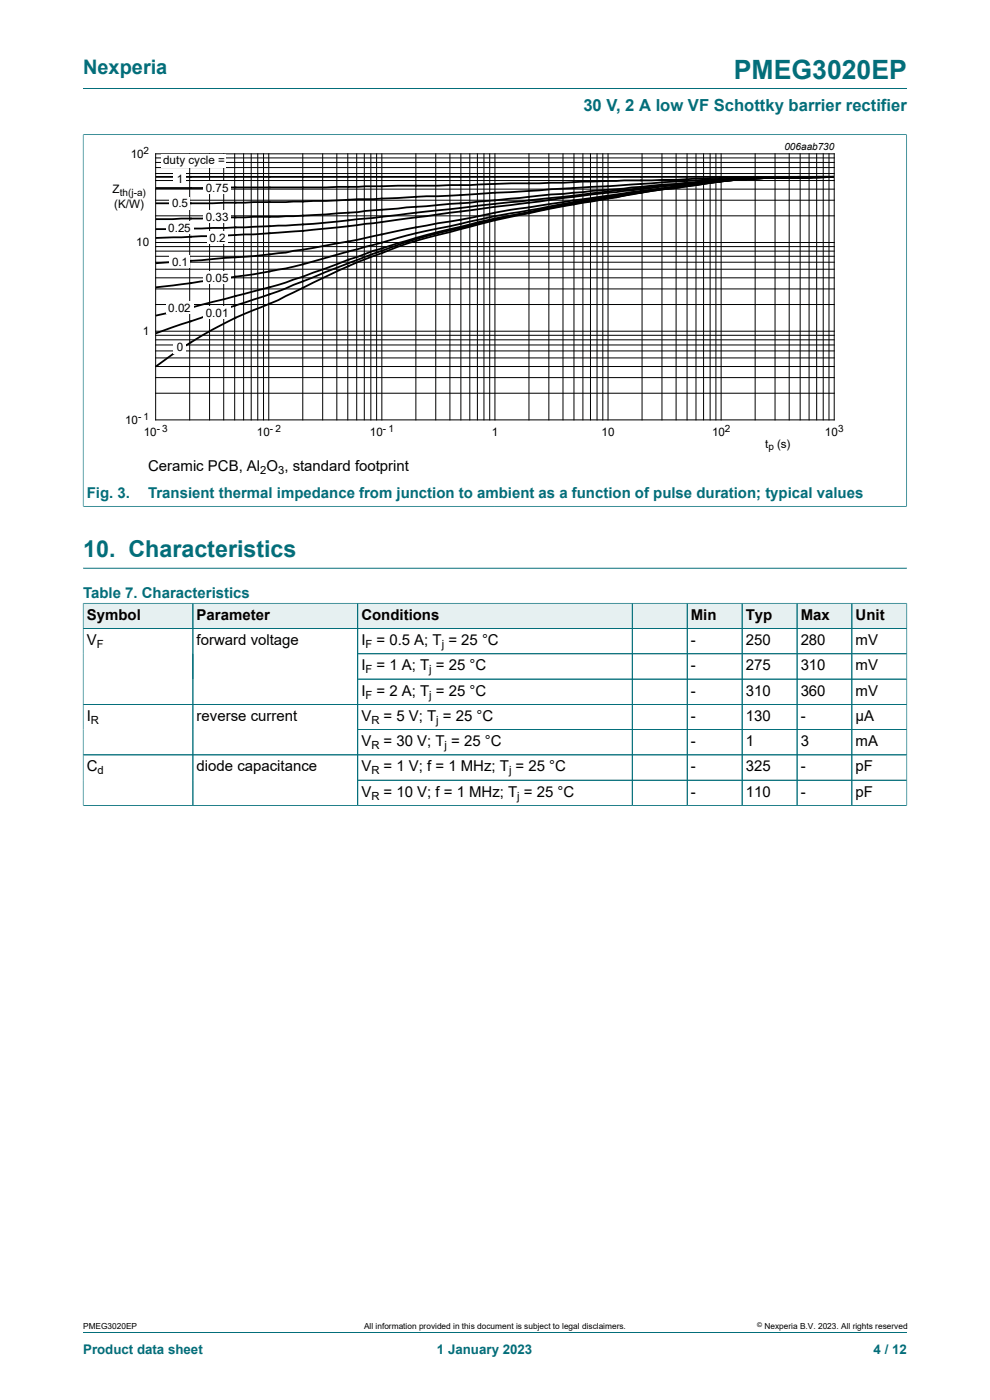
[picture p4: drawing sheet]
<svg xmlns="http://www.w3.org/2000/svg" width="210mm" height="297mm" viewBox="0 0 210 297" stroke-linecap="round" stroke-linejoin="round" font-family="sans-serif">
<path d="M17.6 18.8h174.8M17.6 28.6h174.8M17.6 28.5v79M192.3 28.5v79M17.6 107.4h174.8" fill="none" stroke="#036e7a" stroke-width=".21"/>
<path d="M20.3 29.8h169.4v66.3h-169.4z" fill="none" stroke="#fff" stroke-width=".21"/>
<g fill="none" stroke="#000" stroke-width=".21">
<path d="M33 32.6h144v56.5h-144zM33 38.3h144M33 36.8h144M33 35.6h144M33 34.5h144M33 33.5h144M40.2 32.6v56.5M44.5 32.6v56.5M47.5 32.6v56.5M49.8 32.6v56.5M51.7 32.6v56.5M53.3 32.6v56.5"/>
<path d="M54.7 32.6v56.5M55.9 32.6v56.5M57 32.6v56.5M64.2 32.6v56.5M68.4 32.6v56.5M71.4 32.6v56.5M73.8 32.6v56.5M75.7 32.6v56.5M77.3 32.6v56.5M78.7 32.6v56.5M79.9 32.6v56.5M81 32.6v56.5"/>
<path d="M88.2 32.6v56.5M92.4 32.6v56.5M95.4 32.6v56.5M97.8 32.6v56.5M99.7 32.6v56.5M101.3 32.6v56.5M102.7 32.6v56.5M103.9 32.6v56.5M105 32.6v56.5M112.2 32.6v56.5M116.4 32.6v56.5M119.4 32.6v56.5"/>
<path d="M121.8 32.6v56.5M123.6 32.6v56.5M125.3 32.6v56.5M126.6 32.6v56.5M127.9 32.6v56.5M129 32.6v56.5M136.2 32.6v56.5M140.4 32.6v56.5M143.4 32.6v56.5M145.7 32.6v56.5M147.6 32.6v56.5M149.2 32.6v56.5"/>
<path d="M150.6 32.6v56.5M151.9 32.6v56.5M153 32.6v56.5M160.2 32.6v56.5M164.4 32.6v56.5M167.4 32.6v56.5M169.7 32.6v56.5M171.6 32.6v56.5M173.2 32.6v56.5M174.6 32.6v56.5M175.8 32.6v56.5M33 58.9h144"/>
<path d="M33 57.1h144M33 55.6h144M33 54.4h144M33 53.3h144M33 52.3h144M33 51.4h144M33 45.8h144M33 42.5h144M33 40.1h144M33 77.8h144M33 75.9h144M33 74.4h144"/>
<path d="M33 73.2h144M33 72.1h144M33 71.1h144M33 70.3h144M33 64.6h144M33 61.3h144M33 83.4h144M33 80.1h144"/>
</g>
<g fill="none" stroke="#000" stroke-width=".38">
<path d="M33.2 37.5h136.2M145.6 39.4l-9.6 1.2a552.2 552.2 0 0 0-38.3 6.9 157.4 157.4 0 0 0-18.5 4.5l-3.3 .8a222.6 222.6 0 0 1-16.9 4.4l-5.2 1-20.6 2.7M145.6 39.4l-7.4 1-9.3 1.6M152.7 38.3l-22 2.1-11.2 1.4-31.3 3.3a367.9 367.9 0 0 1-36.2 3.1l-18.8 .4M152.7 38.3l-27.2 3-25.8 3.3a721 721 0 0 1-37.5 4.5l-8.4 .6-20.6 .8M152.7 38.4l-18.7 2.4-14.5 2.1a271.7 271.7 0 0 0-21.8 3.7 321.3 321.3 0 0 0-23.8 4.6 209.3 209.3 0 0 1-20.1 3.1l-20.6 1.5M152.7 38.4l-7.1 1M152.7 38.5l-7.1 .9M152.7 38.5l-16.7 2.4M160 37.8l-10.7 .3-29.8 1.9a1167.1 1167.1 0 0 1-38.5 2.1 1255.8 1255.8 0 0 1-40.5 1h-7.3M160 37.8a183.4 183.4 0 0 0-16.6 1.2l-26.6 2.3a1147.5 1147.5 0 0 1-39.2 3.4 284.7 284.7 0 0 1-27.6 1.4l-16.8 .4M160 37.8l-7.3 .5"/>
<path d="M160 37.9l-7.3 .5M160 37.9l-7.3 .6M169.4 37.5h7.3M169.4 37.5l-18.5 .3-7.5 .3-11 .2-12.9 .5-11.1 .1-8.7 .4-15.3 .1a1058.6 1058.6 0 0 1-39.3 .4l-11.9 .1M169.4 37.5l-9.4 .3M169.4 37.6l-9.4 .2M169.4 37.6l-9.4 .3M176.7 37.5l-7.3 .1M128.9 42a244.1 244.1 0 0 0-20.5 3.7l-3.4 .7-5.3 1.2a195.5 195.5 0 0 0-30.6 9.4l-2.6 .8a104.5 104.5 0 0 1-16.5 5l-11.5 3-5.3 1.1M128.9 42l-9.4 1.6-7.3 1.5a113.9 113.9 0 0 0-14.5 3.3 149 149 0 0 0-26 8.3l-7.4 3a218.5 218.5 0 0 1-19.2 6.7l-2.4 1-9.5 3.2M136 40.9l-7.1 1.1M136 40.9l-5.3 1a308.1 308.1 0 0 0-46.3 10.4l-3.4 1.4a134.4 134.4 0 0 0-18.8 8.4l-3.2 1.6a100.4 100.4 0 0 0-18.5 8.9l-3.8 2.5-3.5 2.5"/>
</g>
<g fill="#fff">
<path d="M34.3 32.7h13.6v3h-13.6z"/>
<path d="M36.8 36.5h2.6v2.6h-2.6z"/>
<path d="M43.2 38.5h5.8v2.6h-5.8z"/>
<path d="M35.9 41.9h4.4v2.6h-4.4z"/>
<path d="M43.2 44.7h5.8v2.6h-5.8z"/>
<path d="M43.9 49.1h4.4v2.6h-4.4z"/>
<path d="M35.2 47h5.9v2.6h-5.9z"/>
<path d="M35.9 54.2h4.4v2.5h-4.4z"/>
<path d="M43.2 57.6h5.8v2.6h-5.8z"/>
<path d="M35.2 64h5.9v2.6h-5.9z"/>
<path d="M43.2 65h5.8v2.6h-5.8z"/>
<path d="M36.8 72.4h2.6v2.5h-2.6z"/>
</g>
<path d="M17.6 28.6v78.7M17.7 28.6h174.6M192.3 28.6v78.7M17.7 107.4h174.6M17.6 120.6h174.8" fill="none" stroke="#036e7a" stroke-width=".21"/>
<path d="M17.7 128h23.2v5.3h-23.2z" fill="#e6f0f1"/>
<path d="M17.6 127.9v5.4h23.3v-5.3h-23.3" fill="none" stroke="#036e7a" stroke-width=".21"/>
<path d="M41 128h34.8v5.3h-34.8z" fill="#e6f0f1"/>
<path d="M40.9 128h35v5.3h-35z" fill="none" stroke="#036e7a" stroke-width=".21"/>
<path d="M75.9 128h58.1v5.3h-58.1z" fill="#e6f0f1"/>
<path d="M75.9 128h58.2v5.3h-58.2z" fill="none" stroke="#036e7a" stroke-width=".21"/>
<path d="M134.2 128h11.5v5.3h-11.5z" fill="#e6f0f1"/>
<path d="M134.1 128h11.7v5.3h-11.7z" fill="none" stroke="#036e7a" stroke-width=".21"/>
<path d="M145.8 128h11.5v5.3h-11.5z" fill="#e6f0f1"/>
<path d="M145.8 128h11.6v5.3h-11.6z" fill="none" stroke="#036e7a" stroke-width=".21"/>
<path d="M157.5 128h11.5v5.3h-11.5z" fill="#e6f0f1"/>
<path d="M157.4 128h11.7v5.3h-11.7z" fill="none" stroke="#036e7a" stroke-width=".21"/>
<path d="M169.1 128h11.5v5.3h-11.5z" fill="#e6f0f1"/>
<path d="M169.1 128h11.6v5.3h-11.6z" fill="none" stroke="#036e7a" stroke-width=".21"/>
<path d="M180.8 128h11.5v5.3h-11.5z" fill="#e6f0f1"/>
<g fill="none" stroke="#036e7a" stroke-width=".21">
<path d="M17.6 133.3h174.8M17.6 128v42.9M17.7 128h174.7M40.9 128v42.9M75.9 138.7h116.5M75.9 128v42.9M134.1 128v42.9M145.8 128v42.9M157.4 128v42.9M169.1 128v42.9M180.7 128v42.9M192.4 127.9v43"/>
<path d="M17.6 149.4h174.8M75.9 144.1h116.5M75.9 154.8h116.5M17.6 170.9h174.8M17.6 160.1h174.8M75.9 165.5h116.5M17.6 282.6h174.8"/>
</g>
<text font-size="5.6" fill="#036e7a" x="155.7" y="16.8">PMEG3020EP</text>
<text font-size="4.9" fill="#036e7a" x="17.6" y="118.2">10. Characteristics</text>
<text font-size="4.2" fill="#036e7a" x="17.6" y="15.6">Nexperia</text>
<text font-size="3.5" fill="#036e7a" x="123.7" y="23.7">30 V, 2 A low VF Schottky barrier rectifier</text>
<g font-size="3.2">
<text x="31.4" y="100">Ceramic PCB, Al O , standard footprint</text>
<text x="18.4" y="131.5">Symbol</text>
<text x="41.7" y="131.5">Parameter</text>
<text x="76.7" y="131.5">Conditions</text>
<text x="146.5" y="131.5">Min</text>
<text x="158.2" y="131.5">Typ</text>
<text x="169.8" y="131.5">Max</text>
<text x="181.5" y="131.5">Unit</text>
<text x="18.4" y="136.8">V</text>
<text x="41.7" y="136.8">forward voltage</text>
<text x="76.7" y="136.8">I</text>
<text x="79.9" y="136.8">= 0.5 A; T = 25 °C</text>
<text x="146.5" y="136.8">-</text>
<text x="158.2" y="136.8">250</text>
<text x="169.8" y="136.8">280</text>
<text x="181.5" y="136.8">mV</text>
<text x="76.7" y="142.2">I</text>
<text x="79.9" y="142.2">= 1 A; T = 25 °C</text>
<text x="146.5" y="142.2">-</text>
<text x="158.2" y="142.2">275</text>
<text x="169.8" y="142.2">310</text>
<text x="181.5" y="142.2">mV</text>
<text x="76.7" y="147.6">I</text>
<text x="79.9" y="147.6">= 2 A; T = 25 °C</text>
<text x="146.5" y="147.6">-</text>
<text x="158.2" y="147.6">310</text>
<text x="169.8" y="147.6">360</text>
<text x="181.5" y="147.6">mV</text>
<text x="18.4" y="152.9">I</text>
<text x="41.7" y="152.9">reverse current</text>
<text x="76.7" y="152.9">V</text>
<text x="81.4" y="152.9">= 5 V; T = 25 °C</text>
<text x="146.5" y="152.9">-</text>
<text x="158.2" y="152.9">130</text>
<text x="169.8" y="152.9">-</text>
<text x="181.5" y="152.9">µA</text>
<text x="76.7" y="158.3">V</text>
<text x="81.4" y="158.3">= 30 V; T = 25 °C</text>
<text x="146.5" y="158.3">-</text>
<text x="158.2" y="158.3">1</text>
<text x="169.8" y="158.3">3</text>
<text x="181.5" y="158.3">mA</text>
<text x="18.4" y="163.7">C</text>
<text x="41.7" y="163.7">diode capacitance</text>
<text x="76.7" y="163.7">V</text>
<text x="81.4" y="163.7">= 1 V; f = 1 MHz; T = 25 °C</text>
<text x="146.5" y="163.7">-</text>
<text x="158.2" y="163.7">325</text>
<text x="169.8" y="163.7">-</text>
<text x="181.5" y="163.7">pF</text>
<text x="76.7" y="169">V</text>
<text x="81.4" y="169">= 10 V; f = 1 MHz; T = 25 °C</text>
<text x="146.5" y="169">-</text>
<text x="158.2" y="169">110</text>
<text x="169.8" y="169">-</text>
<text x="181.5" y="169">pF</text>
</g>
<g font-size="3.2" fill="#036e7a">
<text x="18.4" y="105.6">Fig. 3.</text>
<text x="31.4" y="105.6">Transient thermal impedance from junction to ambient as a function of pulse duration; typical values</text>
<text x="17.6" y="126.9">Table 7. Characteristics</text>
</g>
<g font-size="2.8" fill="#036e7a">
<text x="17.6" y="287.2">Product data sheet</text>
<text x="92.7" y="287.2">1 January 2023</text>
<text x="185.3" y="287.2">4 / 12</text>
</g>
<g font-size="2.5">
<text x="27.7" y="33.5">10</text>
<text x="34.6" y="34.8">duty cycle =</text>
<text x="23.9" y="41">Z</text>
<text x="37.5" y="38.7">1</text>
<text x="43.7" y="40.8">0</text>
<text x="45" y="40.8">.75</text>
<text x="24.2" y="44.1">(K/W)</text>
<text x="36.5" y="44">0.5</text>
<text x="43.7" y="46.9">0</text>
<text x="45" y="46.9">.33</text>
<text x="28.9" y="52.3">10</text>
<text x="35.7" y="49.2">0.25</text>
<text x="44.4" y="51.3">0.2</text>
<text x="36.5" y="56.3">0.1</text>
<text x="43.7" y="59.8">0</text>
<text x="45" y="59.8">.05</text>
<text x="30.3" y="71.1">1</text>
<text x="35.7" y="66.2">0.02</text>
<text x="43.7" y="67.2">0</text>
<text x="45" y="67.2">.01</text>
<text x="37.5" y="74.6">0</text>
<text x="26.5" y="89.9">10</text>
<text x="30.5" y="92.4">10</text>
<text x="54.5" y="92.4">10</text>
<text x="78.5" y="92.4">10</text>
<text x="104.3" y="92.4">1</text>
<text x="127.6" y="92.4">10</text>
<text x="151.1" y="92.4">10</text>
<text x="162.3" y="94.9">t</text>
<text x="164.8" y="94.9">(s)</text>
<text x="175" y="92.4">10</text>
</g>
<g font-size="2.4">
<text x="55.2" y="100.6">2</text>
<text x="59" y="100.6">3</text>
<text x="20.5" y="137.5">F</text>
<text x="77.5" y="137.5">F</text>
<text x="93.7" y="137.5">j</text>
<text x="77.5" y="142.8">F</text>
<text x="91.1" y="142.8">j</text>
<text x="77.5" y="148.2">F</text>
<text x="91.1" y="148.2">j</text>
<text x="19.3" y="153.5">R</text>
<text x="78.8" y="153.5">R</text>
<text x="92.6" y="153.5">j</text>
<text x="78.8" y="158.9">R</text>
<text x="94.3" y="158.9">j</text>
<text x="20.7" y="164.3">d</text>
<text x="78.8" y="164.3">R</text>
<text x="108" y="164.3">j</text>
<text x="78.8" y="169.6">R</text>
<text x="109.7" y="169.6">j</text>
</g>
<g font-size="2.1">
<text x="30.5" y="32.8">2</text>
<text x="166.4" y="31.8">006aab730</text>
<text x="25.4" y="41.5">th(j-a)</text>
<text x="29.3" y="89.2">- 1</text>
<text x="33.3" y="91.7">- 3</text>
<text x="57.3" y="91.7">- 2</text>
<text x="81.2" y="91.7">- 1</text>
<text x="153.8" y="91.7">2</text>
<text x="163" y="95.4">p</text>
<text x="177.8" y="91.7">3</text>
</g>
<g font-size="1.8">
<text x="17.6" y="282">PMEG3020EP</text>
<text x="77.2" y="282">All information provided in this document is subject to legal disclaimers.</text>
<text x="162.2" y="282">Nexperia B.V. 2023. All rights reserved</text>
</g>
<text font-size="1.4" x="160.6" y="281.6">©</text>
</svg>
